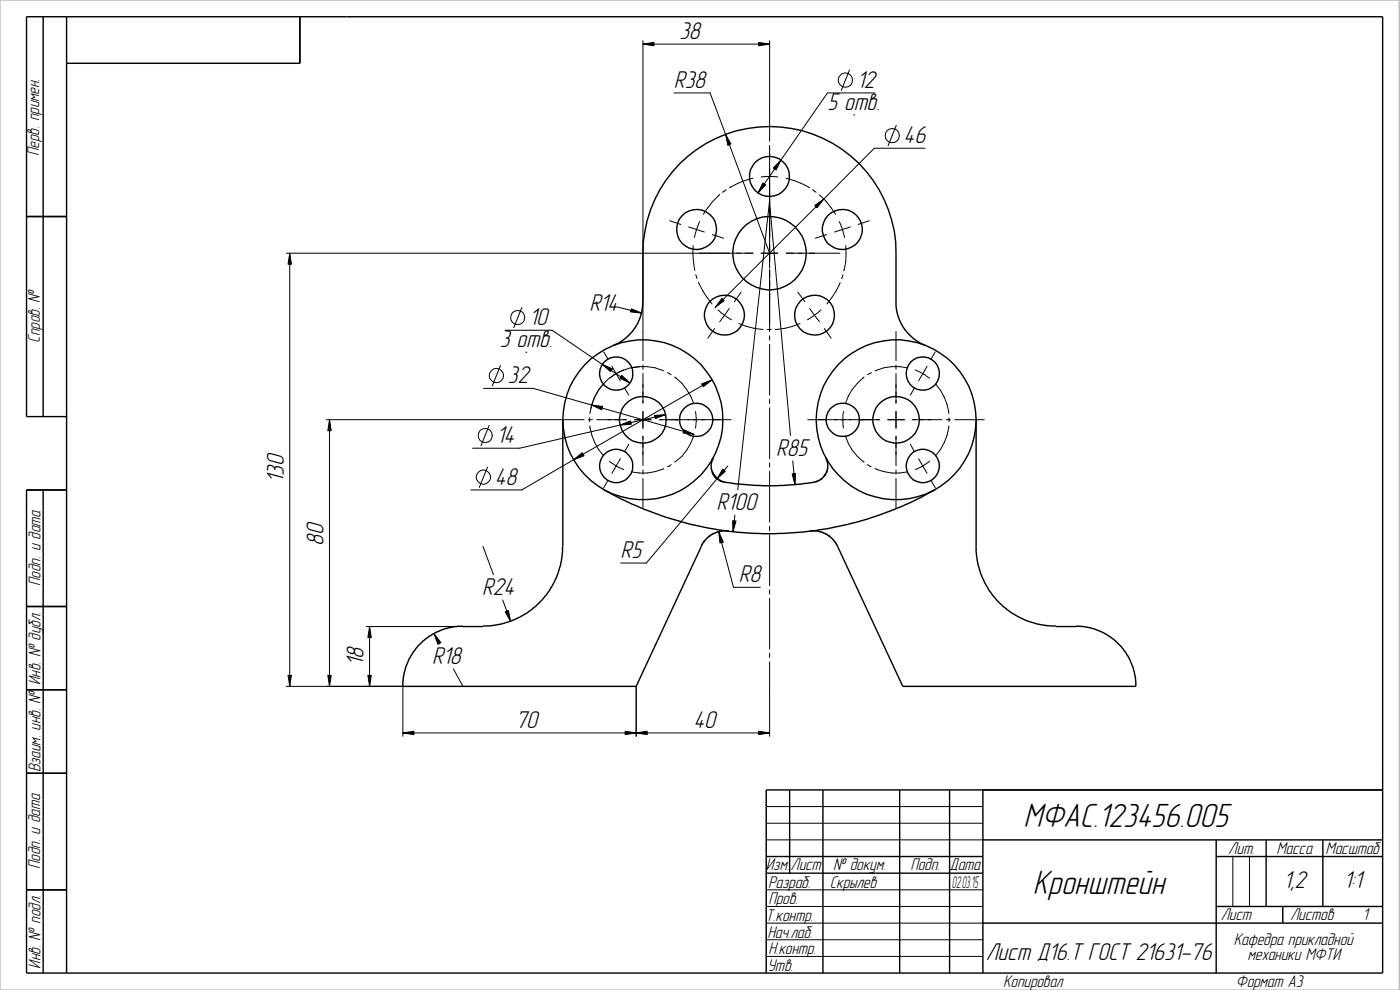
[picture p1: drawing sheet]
<svg xmlns="http://www.w3.org/2000/svg" width="420mm" height="297mm" viewBox="0 0 420 297" stroke-linecap="round" stroke-linejoin="round" font-family="sans-serif">
<g fill="none" stroke="#000" stroke-width=".3">
<path d="M193 12.2v96M193 13.2h38M231 12.2v30.2M202.3 27.9h10.8l17.9 48.1M254.9 21l-2.4 6.1M256.2 34.5h.1M262.5 27.9h-14.2l-20.8 30M269 37.6l-2.5 6.1M216 58.4l-2.1 2.1-2.8 3.8M217.9 56.9l-1.1 .8M226 53.5a27.8 27.8 0 0 0-7.1 2.7M228.4 53.1l1.3-.2 3.7 .2"/>
<path d="M231 43.6v36.9M235.9 53.5a23.5 23.5 0 0 1 7 2.8M243.8 56.9l1.1 .8M245.9 58.4a22.2 22.2 0 0 1 4.9 5.9M277.6 44.5h-15.2l-47.8 47.7M85.9 76h140.1M87 76v129.9M201 66.2l3.3 1.1M206.7 68.1l4.7 1.5M208 73.7a27.3 27.3 0 0 0 .5 7.4M210 66.5l-.9 2-.7 2.7M213.8 70.4l3.4 1.1"/>
<path d="M228.4 76h5M231 60.1l-9.6 86.8M231 60.8l6.2 69.9M236 76h16.1M248.1 70.4l-3.4 1.1M251.9 66.5l.7 1.8 .9 2.9M253.8 73.7a18.2 18.2 0 0 1-.6 7.5M255.2 68.1l-4.8 1.5M260.9 66.2l-3.3 1.1M151.6 99.1h14.1l23.4 15.8M156.6 92.2l-2.4 6.1M178.9 90.6h.1"/>
<path d="M185.4 92.1l7.1 1.8M208.8 82.4l.4 1.2M209.6 84.7v.1a26.9 26.9 0 0 0 4.1 6.4M214.5 98.6l-2.1 2.9M215.5 93l1.9 1.6M217.4 94.6l2.1 1.4M217.4 94.6l-1.4 1.9M218.9 92.6l-1.5 2M221.7 97.1a19.9 19.9 0 0 0 7.3 1.7M222.4 87.7l-2 2.8M230.3 98.8h1.2M231 81v18.5"/>
<path d="M239.4 87.7l2.2 2.8M240.1 97.1a19.6 19.6 0 0 1-7.4 1.7M243 92.6l1.4 2M244.4 94.6l-2.1 1.4M244.4 94.6l1.6 1.9M246.4 93l-2 1.6M247.4 98.6l2 2.9M252.1 84.8a22.7 22.7 0 0 1-3.9 6.4M253 82.4l-.4 1.2M268.9 99.4v8.8M145.1 116.5h14.9l48.3 13.8M150.2 109.7l-2.5 6.1"/>
<path d="M157.8 105.7h.1M181.1 115.3a16 16 0 0 0-4.1 8.8M181.2 105.6l1.3 2.1M183.6 109.9l1.3 2.2M184.9 112.1l-2 1.4M184.9 112.1l1.3 2.1M187.2 111l-2.3 1.1M187.5 116.4l1.2 2.2M189.6 110.3a15 15 0 0 1 9.5 1M192 110a15.8 15.8 0 0 0-14.7 12.5M193 109.5v1.3M193 112v8.9"/>
<path d="M200.3 111.8l1.1 .7M202.4 113.1a14.9 14.9 0 0 1 5.8 7.9M213.7 114l-57.2 33h-15.2M231 100.8v1.3M231 103.3v15.3M231 119.8v1.3M259.3 113.1a16.6 16.6 0 0 0-5.6 7.9M261.5 111.8l-1.2 .6M268.9 109.5v1.3M268.9 112v8.9M272.3 110.3a15.3 15.3 0 0 0-9.7 1M274.4 116.4l-1.2 2.2"/>
<path d="M274.7 111l2.2 1.1M276.9 112.1l2.1 1.4M276.9 112.1l-1.2 2.1M278.2 109.9l-1.3 2.2M280.7 105.6l-1.3 2.1M280.8 115.3a15.8 15.8 0 0 1 3.9 8.8M98 125.9h77.3M98.9 125.9v80M146.8 127.6l-2.4 6.1M176.5 125.9h1.3M177 125.3v1.2M177 127.8a16.1 16.1 0 0 0 4.1 8.9"/>
<path d="M179.1 125.9h8.9M182.9 138.4l2.3 1.6 2 .9M186.2 137.6l-2.6 4.4M188.7 133.3l-1.2 2.2M190.4 125.9h5M193 123.5v5M193 130.9v8.8M198 125.9h21.5M199.7 124.4l-43.7 10.1h-14.2M201.4 139.4l-1.1 .7M208.2 130.8a14.8 14.8 0 0 1-5.8 7.8M208.7 123.5a12.4 12.4 0 0 1 0 5"/>
<path d="M218.4 139.8l-24.4 29.1h-7.7M231 122.4v15.2M231 138.9v1.3M237.9 138.3l.7 7.2M242.4 125.9h21.5M253.2 123.5a12.4 12.4 0 0 0 0 5M253.7 130.8a15.1 15.1 0 0 0 5.6 7.9M260.3 139.4l1.2 .7M266.4 125.9h5M268.9 123.5v5M268.9 130.9v8.8M273.2 133.3l1.2 2.2"/>
<path d="M273.9 125.9h8.8M275.7 137.6l2.5 4.4M279 138.4l-2.3 1.6-2 .9M284 125.9h1.2M284.7 127.8a15.1 15.1 0 0 1-3.9 8.9M284.8 125.3v1.2M286.5 125.9h8.9M146.3 140.2l-2.5 6M182.5 144.1l-1.3 2.2M193 141v1.3M193 143.5v8.9M199.2 140.6a15 15 0 0 1-9.6 1"/>
<path d="M215.7 159.6l4.4 16.6h8.1M220.6 154.5l-.6 5M231 141.4v15.3M231 157.9v1.3M262.6 140.6a15 15 0 0 0 9.7 1M268.9 141v1.3M268.9 143.5v8.9M279.4 144.1l1.3 2.2M144.9 163.9l3.2 8.5M231 160.5v15.2M231 177v1.3M231 179.5v15.3"/>
<path d="M109.9 188h29M110.9 188v17.9M130.3 190.2l1.6 2.9M150.9 180l2.3 6.5M231 196v1.3M231 198.6v22.3M85.9 205.9h35v15M120.9 219.9h110.1M136.1 200.7l2.8 5.2M190.9 205.9v15M230 252h65M230 247h65"/>
<path d="M230 242h65M370 257v15M375 257v15M230 277h65M230 272h65M230 267h65M230 287h65M230 282h65"/>
<circle cx="253.7" cy="24" r="2.15"/>
<circle cx="267.8" cy="40.7" r="2.13"/>
<circle cx="155.3" cy="95.3" r="2.13"/>
<circle cx="149" cy="112.7" r="2.13"/>
<circle cx="145.6" cy="130.7" r="2.13"/>
<circle cx="145.1" cy="143.1" r="2.13"/>
</g>
<path d="M0 0h419.9v297h-419.9z" fill="none" stroke="#c0c0c0" stroke-width=".42"/>
<g fill="none" stroke="#000" stroke-width=".42">
<path d="M13 5v120M20 5v287M90 5v14h-70M8 65h12M184.1 103.7l2.6-1.4 2.4-2 1.7-2.3 1.5-3.1 .5-2.2 .2-2.1v-14.6a38 38 0 0 1 37.9-38 38 38 0 0 1 38 38v16l.6 2.9 1.4 3.1 1.8 2.3 2.4 2 2.6 1.4M20 125h-12v-120h407v287h-407v-145h12M168.9 125.9v38l-.6 5.3-1 3.3-1.5 3.2-2 3-1.9 2.2-3.4 2.8-3.1 1.7-2.7 1.1-3.4 1-4.4 .3M247.8 137.4l.6 1.7-.2 2.4-.6 1-1.1 1.2-1.7 .9a78.4 78.4 0 0 1-28.4-.2l-1.4-.9-1.2-1.7-.4-1.2v-1.6l.6-1.6M292.9 125.9v39.7l.6 3.6 1 3.3 1.5 3.2 1.9 3 2 2.2 3.4 2.8 3 1.7 2.7 1.1 3.5 1 4.4 .3M13 147v145M180.9 146.8a100.1 100.1 0 0 0 100 0M218.8 159.3h-2.1l-2.5 .7-1.7 1.1-1.7 2-19.9 42.8h-70l.1-2.4 .7-3.1 1.6-3.6 2.3-3.1 2-1.9 3-1.9 4.1-1.6 1.8-.3 2.4-.1"/>
<path d="M243.1 159.3h2l2.5 .7 1.7 1.1 1.7 2 19.9 42.8h70.1l-.6-4.2-1.5-4.1-1.9-3-1.7-1.8-3.3-2.5-3.7-1.6-3-.7-2.4-.1M8 182h12M138.9 188h6M316.9 188h6M8 207h12M8 232h12M237 237v25M247 237v55M270 237v55M285 237v55M295 237v55M415 237h-185v55"/>
<path d="M230 257h65M295 252h120M365 252v40M365 257h50M380 252v20M397 252v20M8 267h12M230 262h65M295 277h120M365 272h50M385 272v5"/>
<circle cx="230.9" cy="52.9" r="6"/>
<circle cx="209.1" cy="68.8" r="6"/>
<circle cx="231" cy="75.9" r="11"/>
<circle cx="252.8" cy="68.8" r="6"/>
<circle cx="217.4" cy="94.6" r="6"/>
<circle cx="244.5" cy="94.6" r="6"/>
<circle cx="184.9" cy="112.1" r="5"/>
<circle cx="276.9" cy="112.1" r="5"/>
<circle cx="184.9" cy="139.8" r="5"/>
<circle cx="192.9" cy="126" r="7"/>
<circle cx="192.9" cy="126" r="24"/>
<circle cx="208.9" cy="126" r="5"/>
<circle cx="252.9" cy="125.9" r="5"/>
<circle cx="268.9" cy="126" r="7"/>
<circle cx="268.9" cy="126" r="24"/>
<circle cx="276.9" cy="139.8" r="5"/>
</g>
<g fill="#000" stroke="#000" stroke-width=".3">
<path d="M193 13.2l3.3-.5v1zM227.7 12.7l3.3 .5-3.3 .5zM217.8 40.3l1.6 2.9-1 .4zM228.9 54.9l.9 .6-2.3 2.4zM234.4 48l-1.5 3-.8-.6zM244.5 61.7l2.7-2-2 2.6zM87 76l.5 3.3h-1.1zM189.5 92.7l3 1.2-3.3-.3zM216.7 89.5l.6 .7-2.7 2zM180.8 109.3l3 1.4-.6 .8zM186.6 112.6l2.5 2.3-3.1-1.4zM210.6 115.2l3.1-1.2-2.6 2z"/>
<path d="M98.9 125.9l.5 3.3h-1zM172.1 138l2.7-2.2 .5 1zM177.5 121.5l3.3 .4-.2 1.1zM186.1 127.5l3.1-1.2 .3 1zM196.4 124.7l3.3-.3-3 1.2zM205.3 129l3 1.3-3.3-.4zM216.9 140.7l.8 .7-2.5 2.2zM215.7 159.6l1.4 3.1-1 .2zM219.9 156.2l1 .1-.9 3.2zM237.7 142.2l1.1-.1-.2 3.4zM110.9 188l.5 3.3h-1zM130.3 190.2l2 2.6-.9 .5z"/>
<path d="M151.6 183.6l1-.4 .6 3.3zM86.4 202.6h1.1l-.5 3.3zM98.4 202.6h1l-.5 3.3zM110.4 202.6h1l-.5 3.3zM120.9 219.9l3.3-.5v1zM190.9 219.9l3.3-.5v1zM187.6 219.4l3.3 .5-3.3 .5zM227.7 219.4l3.3 .5-3.3 .5z"/>
</g>
<g font-size="10.4">
<text x="307.2" y="248.2">МФАС.123456.005</text>
<text x="310" y="268.3">Кронштейн</text>
</g>
<g font-size="7.5">
<text x="203.9" y="11.6">38</text>
<text x="202.3" y="26.3">R38</text>
<text x="257.1" y="26.3">12</text>
<text x="248.3" y="32.9">5 отв.</text>
<text x="271.2" y="42.9">46</text>
<text x="176.9" y="93.3">R14</text>
<text x="158.8" y="97.5">10</text>
<text x="150" y="104.1">3 отв.</text>
<text x="152.4" y="114.9">32</text>
<text x="149" y="132.9">14</text>
<text x="232.9" y="136.7">R85</text>
<text x="85.2" y="144.8" transform="rotate(-90 85.2 144.8)">130</text>
<text x="148.5" y="145.4">48</text>
<text x="215.1" y="152.9">R100</text>
<text x="97.1" y="163.8" transform="rotate(-90 97.1 163.8)">80</text>
<text x="186.3" y="167.3">R5</text>
<text x="144.7" y="178.4">R24</text>
<text x="221.7" y="174.6">R8</text>
<text x="109.1" y="199.9" transform="rotate(-90 109.1 199.9)">18</text>
<text x="129.7" y="199.1">R18</text>
<text x="154.7" y="218.3">70</text>
<text x="208.1" y="218.3">40</text>
<text x="385.2" y="266.4">1,2</text>
<text x="403.3" y="266.4">1:1</text>
<text x="295.8" y="288">Лист Д16.Т ГОСТ 21631-76</text>
</g>
<g font-size="5.3">
<text x="11.8" y="46.8" transform="rotate(-90 11.8 46.8)">Перв. примен.</text>
<text x="11.9" y="102.9" transform="rotate(-90 11.9 102.9)">Справ. №</text>
<text x="12.1" y="175.8" transform="rotate(-90 12.1 175.8)">Подп. и дата</text>
<text x="12.1" y="205.6" transform="rotate(-90 12.1 205.6)">Инв. № дубл.</text>
<text x="12.1" y="231.7" transform="rotate(-90 12.1 231.7)">Взаим. инв. №</text>
<text x="368.6" y="256.1">Лит.</text>
<text x="383.1" y="256.1">Масса</text>
<text x="397.8" y="256.1">Масштаб</text>
<text x="12" y="260.8" transform="rotate(-90 12 260.8)">Подп. и дата</text>
<text x="229.9" y="261.1">Изм.</text>
<text x="237.2" y="261.1">Лист</text>
<text x="250" y="261.1">№ докум.</text>
<text x="273.2" y="261.1">Подп.</text>
<text x="285" y="261.1">Дата</text>
<text x="230.5" y="266.4">Разраб.</text>
<text x="249" y="266.4">Скрылев</text>
<text x="230.6" y="271.4">Пров.</text>
<text x="366.4" y="276">Лист</text>
<text x="387.2" y="276">Листов</text>
<text x="408.9" y="276">1</text>
<text x="229.8" y="276.4">Т.контр.</text>
<text x="230.4" y="281.5">Нач.лаб.</text>
<text x="230.6" y="286.2">Н.контр.</text>
<text x="370.3" y="283.4">Кафедра прикладной</text>
<text x="374.4" y="288">механики МФТИ</text>
<text x="12.1" y="290.6" transform="rotate(-90 12.1 290.6)">Инв. № подл.</text>
<text x="230.4" y="291.3">Утв.</text>
<text x="301.1" y="296.2">Копировал</text>
<text x="370.9" y="296.2">Формат А3</text>
</g>
<text font-size="5.1" x="285.7" y="266.4">02.03.15</text>
</svg>
